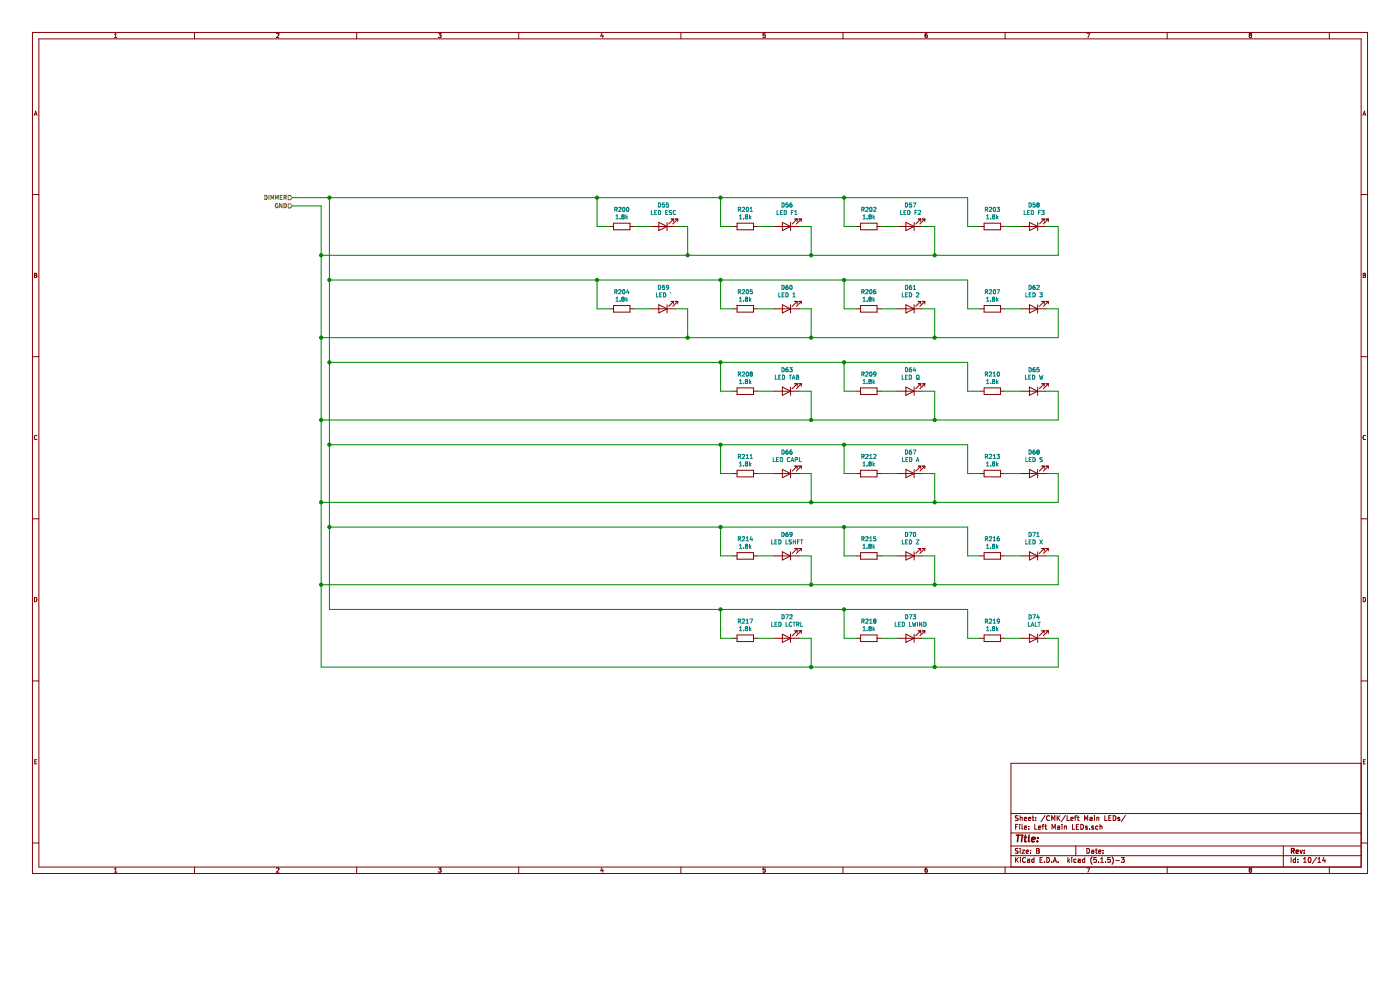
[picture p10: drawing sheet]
EESchema Schematic File Version 4
EELAYER 30 0
EELAYER END
$Descr B 17000 11000
encoding utf-8
Sheet 10 14
Title ""
Date ""
Rev ""
Comp ""
Comment1 ""
Comment2 ""
Comment3 ""
Comment4 ""
$EndDescr
Text HLabel 3550 2400 0    50   Input ~ 0
DIMMER
Text HLabel 3550 2500 0    50   Input ~ 0
GND
$Comp
L Device:R R?
U 1 1
P 7550 2750
AR Path="/5E8C7194/60C027BD/5EA03178" Ref="R?"  Part="1" 
AR Path="/5E8C755A/5ED32275/5EA03178" Ref="R?"  Part="1" 
AR Path="/5E8C755A/5FA6DC21/5EA03178" Ref="R?"  Part="1" 
AR Path="/5E8C8F52/5E95E7AA/5EA03178" Ref="R?"  Part="1" 
AR Path="/5E8C77AE/5F496AFF/5EA03178" Ref="R?"  Part="1" 
AR Path="/5E8C7194/5ECCEB56/5EA03178" Ref="R200"  Part="1" 
F 0 "R200" V 7343 2750 50  0000 C CNN
F 1 "1.8k" V 7434 2750 50  0000 C CNN
F 2 "Resistor_SMD:R_1206_3216Metric_Pad1.42x1.75mm_HandSolder" V 7480 2750 50  0001 C CNN
F 3 "~" H 7550 2750 50  0001 C CNN
	1    7550 2750
	0    1    1    0   
$EndComp
$Comp
L Device:LED D?
U 1 1
P 8050 2750
AR Path="/5E8C7194/60C027BD/5EA0317E" Ref="D?"  Part="1" 
AR Path="/5E8C755A/5ED32275/5EA0317E" Ref="D?"  Part="1" 
AR Path="/5E8C755A/5FA6DC21/5EA0317E" Ref="D?"  Part="1" 
AR Path="/5E8C8F52/5E95E7AA/5EA0317E" Ref="D?"  Part="1" 
AR Path="/5E8C77AE/5F496AFF/5EA0317E" Ref="D?"  Part="1" 
AR Path="/5E8C7194/5ECCEB56/5EA0317E" Ref="D55"  Part="1" 
F 0 "D55" H 8043 2495 50  0000 C CNN
F 1 "LED ESC" H 8043 2586 50  0000 C CNN
F 2 "LED_SMD:LED_1206_3216Metric_ReverseMount_Hole1.8x2.4mm" H 8050 2750 50  0001 C CNN
F 3 "~" H 8050 2750 50  0001 C CNN
	1    8050 2750
	-1   0    0    1   
$EndComp
Wire Wire Line
	7700 2750 7900 2750
Wire Wire Line
	8200 2750 8350 2750
Wire Wire Line
	7400 2750 7250 2750
Wire Wire Line
	7250 2750 7250 2400
Wire Wire Line
	8350 2750 8350 3100
$Comp
L Device:R R?
U 1 1
P 9050 2750
AR Path="/5E8C7194/60C027BD/60A6F956" Ref="R?"  Part="1" 
AR Path="/5E8C755A/5ED32275/60A6F956" Ref="R?"  Part="1" 
AR Path="/5E8C755A/5FA6DC21/60A6F956" Ref="R?"  Part="1" 
AR Path="/5E8C8F52/5E95E7AA/60A6F956" Ref="R?"  Part="1" 
AR Path="/5E8C77AE/5F496AFF/60A6F956" Ref="R?"  Part="1" 
AR Path="/5E8C7194/5ECCEB56/60A6F956" Ref="R201"  Part="1" 
F 0 "R201" V 8843 2750 50  0000 C CNN
F 1 "1.8k" V 8934 2750 50  0000 C CNN
F 2 "Resistor_SMD:R_1206_3216Metric_Pad1.42x1.75mm_HandSolder" V 8980 2750 50  0001 C CNN
F 3 "~" H 9050 2750 50  0001 C CNN
	1    9050 2750
	0    1    1    0   
$EndComp
$Comp
L Device:LED D?
U 1 1
P 9550 2750
AR Path="/5E8C7194/60C027BD/60A6F957" Ref="D?"  Part="1" 
AR Path="/5E8C755A/5ED32275/60A6F957" Ref="D?"  Part="1" 
AR Path="/5E8C755A/5FA6DC21/60A6F957" Ref="D?"  Part="1" 
AR Path="/5E8C8F52/5E95E7AA/60A6F957" Ref="D?"  Part="1" 
AR Path="/5E8C77AE/5F496AFF/60A6F957" Ref="D?"  Part="1" 
AR Path="/5E8C7194/5ECCEB56/60A6F957" Ref="D56"  Part="1" 
F 0 "D56" H 9543 2495 50  0000 C CNN
F 1 "LED F1" H 9543 2586 50  0000 C CNN
F 2 "LED_SMD:LED_1206_3216Metric_ReverseMount_Hole1.8x2.4mm" H 9550 2750 50  0001 C CNN
F 3 "~" H 9550 2750 50  0001 C CNN
	1    9550 2750
	-1   0    0    1   
$EndComp
Wire Wire Line
	9200 2750 9400 2750
Wire Wire Line
	9700 2750 9850 2750
Wire Wire Line
	8900 2750 8750 2750
Wire Wire Line
	8750 2750 8750 2400
Wire Wire Line
	9850 2750 9850 3100
$Comp
L Device:R R?
U 1 1
P 10550 2750
AR Path="/5E8C7194/60C027BD/60A6F958" Ref="R?"  Part="1" 
AR Path="/5E8C755A/5ED32275/60A6F958" Ref="R?"  Part="1" 
AR Path="/5E8C755A/5FA6DC21/60A6F958" Ref="R?"  Part="1" 
AR Path="/5E8C8F52/5E95E7AA/60A6F958" Ref="R?"  Part="1" 
AR Path="/5E8C77AE/5F496AFF/60A6F958" Ref="R?"  Part="1" 
AR Path="/5E8C7194/5ECCEB56/60A6F958" Ref="R202"  Part="1" 
F 0 "R202" V 10343 2750 50  0000 C CNN
F 1 "1.8k" V 10434 2750 50  0000 C CNN
F 2 "Resistor_SMD:R_1206_3216Metric_Pad1.42x1.75mm_HandSolder" V 10480 2750 50  0001 C CNN
F 3 "~" H 10550 2750 50  0001 C CNN
	1    10550 2750
	0    1    1    0   
$EndComp
$Comp
L Device:LED D?
U 1 1
P 11050 2750
AR Path="/5E8C7194/60C027BD/60A6F959" Ref="D?"  Part="1" 
AR Path="/5E8C755A/5ED32275/60A6F959" Ref="D?"  Part="1" 
AR Path="/5E8C755A/5FA6DC21/60A6F959" Ref="D?"  Part="1" 
AR Path="/5E8C8F52/5E95E7AA/60A6F959" Ref="D?"  Part="1" 
AR Path="/5E8C77AE/5F496AFF/60A6F959" Ref="D?"  Part="1" 
AR Path="/5E8C7194/5ECCEB56/60A6F959" Ref="D57"  Part="1" 
F 0 "D57" H 11043 2495 50  0000 C CNN
F 1 "LED F2" H 11043 2586 50  0000 C CNN
F 2 "LED_SMD:LED_1206_3216Metric_ReverseMount_Hole1.8x2.4mm" H 11050 2750 50  0001 C CNN
F 3 "~" H 11050 2750 50  0001 C CNN
	1    11050 2750
	-1   0    0    1   
$EndComp
Wire Wire Line
	10700 2750 10900 2750
Wire Wire Line
	11200 2750 11350 2750
Wire Wire Line
	10400 2750 10250 2750
Wire Wire Line
	10250 2750 10250 2400
Wire Wire Line
	11350 2750 11350 3100
$Comp
L Device:R R?
U 1 1
P 12050 2750
AR Path="/5E8C7194/60C027BD/60A6F95A" Ref="R?"  Part="1" 
AR Path="/5E8C755A/5ED32275/60A6F95A" Ref="R?"  Part="1" 
AR Path="/5E8C755A/5FA6DC21/60A6F95A" Ref="R?"  Part="1" 
AR Path="/5E8C8F52/5E95E7AA/60A6F95A" Ref="R?"  Part="1" 
AR Path="/5E8C77AE/5F496AFF/60A6F95A" Ref="R?"  Part="1" 
AR Path="/5E8C7194/5ECCEB56/60A6F95A" Ref="R203"  Part="1" 
F 0 "R203" V 11843 2750 50  0000 C CNN
F 1 "1.8k" V 11934 2750 50  0000 C CNN
F 2 "Resistor_SMD:R_1206_3216Metric_Pad1.42x1.75mm_HandSolder" V 11980 2750 50  0001 C CNN
F 3 "~" H 12050 2750 50  0001 C CNN
	1    12050 2750
	0    1    1    0   
$EndComp
$Comp
L Device:LED D?
U 1 1
P 12550 2750
AR Path="/5E8C7194/60C027BD/60A6F95B" Ref="D?"  Part="1" 
AR Path="/5E8C755A/5ED32275/60A6F95B" Ref="D?"  Part="1" 
AR Path="/5E8C755A/5FA6DC21/60A6F95B" Ref="D?"  Part="1" 
AR Path="/5E8C8F52/5E95E7AA/60A6F95B" Ref="D?"  Part="1" 
AR Path="/5E8C77AE/5F496AFF/60A6F95B" Ref="D?"  Part="1" 
AR Path="/5E8C7194/5ECCEB56/60A6F95B" Ref="D58"  Part="1" 
F 0 "D58" H 12543 2495 50  0000 C CNN
F 1 "LED F3" H 12543 2586 50  0000 C CNN
F 2 "LED_SMD:LED_1206_3216Metric_ReverseMount_Hole1.8x2.4mm" H 12550 2750 50  0001 C CNN
F 3 "~" H 12550 2750 50  0001 C CNN
	1    12550 2750
	-1   0    0    1   
$EndComp
Wire Wire Line
	12200 2750 12400 2750
Wire Wire Line
	12700 2750 12850 2750
Wire Wire Line
	11900 2750 11750 2750
Wire Wire Line
	11750 2750 11750 2400
Wire Wire Line
	12850 2750 12850 3100
$Comp
L Device:R R?
U 1 1
P 7550 3750
AR Path="/5E8C7194/60C027BD/5EA1C32B" Ref="R?"  Part="1" 
AR Path="/5E8C755A/5ED32275/5EA1C32B" Ref="R?"  Part="1" 
AR Path="/5E8C755A/5FA6DC21/5EA1C32B" Ref="R?"  Part="1" 
AR Path="/5E8C8F52/5E95E7AA/5EA1C32B" Ref="R?"  Part="1" 
AR Path="/5E8C77AE/5F496AFF/5EA1C32B" Ref="R?"  Part="1" 
AR Path="/5E8C7194/5ECCEB56/5EA1C32B" Ref="R204"  Part="1" 
F 0 "R204" V 7343 3750 50  0000 C CNN
F 1 "1.8k" V 7434 3750 50  0000 C CNN
F 2 "Resistor_SMD:R_1206_3216Metric_Pad1.42x1.75mm_HandSolder" V 7480 3750 50  0001 C CNN
F 3 "~" H 7550 3750 50  0001 C CNN
	1    7550 3750
	0    1    1    0   
$EndComp
$Comp
L Device:LED D?
U 1 1
P 8050 3750
AR Path="/5E8C7194/60C027BD/60A6F95D" Ref="D?"  Part="1" 
AR Path="/5E8C755A/5ED32275/60A6F95D" Ref="D?"  Part="1" 
AR Path="/5E8C755A/5FA6DC21/60A6F95D" Ref="D?"  Part="1" 
AR Path="/5E8C8F52/5E95E7AA/60A6F95D" Ref="D?"  Part="1" 
AR Path="/5E8C77AE/5F496AFF/60A6F95D" Ref="D?"  Part="1" 
AR Path="/5E8C7194/5ECCEB56/60A6F95D" Ref="D59"  Part="1" 
F 0 "D59" H 8043 3495 50  0000 C CNN
F 1 "LED `" H 8043 3586 50  0000 C CNN
F 2 "LED_SMD:LED_1206_3216Metric_ReverseMount_Hole1.8x2.4mm" H 8050 3750 50  0001 C CNN
F 3 "~" H 8050 3750 50  0001 C CNN
	1    8050 3750
	-1   0    0    1   
$EndComp
Wire Wire Line
	7700 3750 7900 3750
Wire Wire Line
	8200 3750 8350 3750
Wire Wire Line
	7400 3750 7250 3750
Wire Wire Line
	7250 3750 7250 3400
Wire Wire Line
	8350 3750 8350 4100
$Comp
L Device:R R?
U 1 1
P 9050 3750
AR Path="/5E8C7194/60C027BD/60A6F95E" Ref="R?"  Part="1" 
AR Path="/5E8C755A/5ED32275/60A6F95E" Ref="R?"  Part="1" 
AR Path="/5E8C755A/5FA6DC21/60A6F95E" Ref="R?"  Part="1" 
AR Path="/5E8C8F52/5E95E7AA/60A6F95E" Ref="R?"  Part="1" 
AR Path="/5E8C77AE/5F496AFF/60A6F95E" Ref="R?"  Part="1" 
AR Path="/5E8C7194/5ECCEB56/60A6F95E" Ref="R205"  Part="1" 
F 0 "R205" V 8843 3750 50  0000 C CNN
F 1 "1.8k" V 8934 3750 50  0000 C CNN
F 2 "Resistor_SMD:R_1206_3216Metric_Pad1.42x1.75mm_HandSolder" V 8980 3750 50  0001 C CNN
F 3 "~" H 9050 3750 50  0001 C CNN
	1    9050 3750
	0    1    1    0   
$EndComp
$Comp
L Device:LED D?
U 1 1
P 9550 3750
AR Path="/5E8C7194/60C027BD/60A6F95F" Ref="D?"  Part="1" 
AR Path="/5E8C755A/5ED32275/60A6F95F" Ref="D?"  Part="1" 
AR Path="/5E8C755A/5FA6DC21/60A6F95F" Ref="D?"  Part="1" 
AR Path="/5E8C8F52/5E95E7AA/60A6F95F" Ref="D?"  Part="1" 
AR Path="/5E8C77AE/5F496AFF/60A6F95F" Ref="D?"  Part="1" 
AR Path="/5E8C7194/5ECCEB56/60A6F95F" Ref="D60"  Part="1" 
F 0 "D60" H 9543 3495 50  0000 C CNN
F 1 "LED 1" H 9543 3586 50  0000 C CNN
F 2 "LED_SMD:LED_1206_3216Metric_ReverseMount_Hole1.8x2.4mm" H 9550 3750 50  0001 C CNN
F 3 "~" H 9550 3750 50  0001 C CNN
	1    9550 3750
	-1   0    0    1   
$EndComp
Wire Wire Line
	9200 3750 9400 3750
Wire Wire Line
	9700 3750 9850 3750
Wire Wire Line
	8900 3750 8750 3750
Wire Wire Line
	8750 3750 8750 3400
Wire Wire Line
	9850 3750 9850 4100
$Comp
L Device:R R?
U 1 1
P 10550 3750
AR Path="/5E8C7194/60C027BD/60A6F960" Ref="R?"  Part="1" 
AR Path="/5E8C755A/5ED32275/60A6F960" Ref="R?"  Part="1" 
AR Path="/5E8C755A/5FA6DC21/60A6F960" Ref="R?"  Part="1" 
AR Path="/5E8C8F52/5E95E7AA/60A6F960" Ref="R?"  Part="1" 
AR Path="/5E8C77AE/5F496AFF/60A6F960" Ref="R?"  Part="1" 
AR Path="/5E8C7194/5ECCEB56/60A6F960" Ref="R206"  Part="1" 
F 0 "R206" V 10343 3750 50  0000 C CNN
F 1 "1.8k" V 10434 3750 50  0000 C CNN
F 2 "Resistor_SMD:R_1206_3216Metric_Pad1.42x1.75mm_HandSolder" V 10480 3750 50  0001 C CNN
F 3 "~" H 10550 3750 50  0001 C CNN
	1    10550 3750
	0    1    1    0   
$EndComp
$Comp
L Device:LED D?
U 1 1
P 11050 3750
AR Path="/5E8C7194/60C027BD/5EA1C353" Ref="D?"  Part="1" 
AR Path="/5E8C755A/5ED32275/5EA1C353" Ref="D?"  Part="1" 
AR Path="/5E8C755A/5FA6DC21/5EA1C353" Ref="D?"  Part="1" 
AR Path="/5E8C8F52/5E95E7AA/5EA1C353" Ref="D?"  Part="1" 
AR Path="/5E8C77AE/5F496AFF/5EA1C353" Ref="D?"  Part="1" 
AR Path="/5E8C7194/5ECCEB56/5EA1C353" Ref="D61"  Part="1" 
F 0 "D61" H 11043 3495 50  0000 C CNN
F 1 "LED 2" H 11043 3586 50  0000 C CNN
F 2 "LED_SMD:LED_1206_3216Metric_ReverseMount_Hole1.8x2.4mm" H 11050 3750 50  0001 C CNN
F 3 "~" H 11050 3750 50  0001 C CNN
	1    11050 3750
	-1   0    0    1   
$EndComp
Wire Wire Line
	10700 3750 10900 3750
Wire Wire Line
	11200 3750 11350 3750
Wire Wire Line
	10400 3750 10250 3750
Wire Wire Line
	10250 3750 10250 3400
Wire Wire Line
	11350 3750 11350 4100
$Comp
L Device:R R?
U 1 1
P 12050 3750
AR Path="/5E8C7194/60C027BD/60A6F962" Ref="R?"  Part="1" 
AR Path="/5E8C755A/5ED32275/60A6F962" Ref="R?"  Part="1" 
AR Path="/5E8C755A/5FA6DC21/60A6F962" Ref="R?"  Part="1" 
AR Path="/5E8C8F52/5E95E7AA/60A6F962" Ref="R?"  Part="1" 
AR Path="/5E8C77AE/5F496AFF/60A6F962" Ref="R?"  Part="1" 
AR Path="/5E8C7194/5ECCEB56/60A6F962" Ref="R207"  Part="1" 
F 0 "R207" V 11843 3750 50  0000 C CNN
F 1 "1.8k" V 11934 3750 50  0000 C CNN
F 2 "Resistor_SMD:R_1206_3216Metric_Pad1.42x1.75mm_HandSolder" V 11980 3750 50  0001 C CNN
F 3 "~" H 12050 3750 50  0001 C CNN
	1    12050 3750
	0    1    1    0   
$EndComp
$Comp
L Device:LED D?
U 1 1
P 12550 3750
AR Path="/5E8C7194/60C027BD/5EA1C364" Ref="D?"  Part="1" 
AR Path="/5E8C755A/5ED32275/5EA1C364" Ref="D?"  Part="1" 
AR Path="/5E8C755A/5FA6DC21/5EA1C364" Ref="D?"  Part="1" 
AR Path="/5E8C8F52/5E95E7AA/5EA1C364" Ref="D?"  Part="1" 
AR Path="/5E8C77AE/5F496AFF/5EA1C364" Ref="D?"  Part="1" 
AR Path="/5E8C7194/5ECCEB56/5EA1C364" Ref="D62"  Part="1" 
F 0 "D62" H 12543 3495 50  0000 C CNN
F 1 "LED 3" H 12543 3586 50  0000 C CNN
F 2 "LED_SMD:LED_1206_3216Metric_ReverseMount_Hole1.8x2.4mm" H 12550 3750 50  0001 C CNN
F 3 "~" H 12550 3750 50  0001 C CNN
	1    12550 3750
	-1   0    0    1   
$EndComp
Wire Wire Line
	12200 3750 12400 3750
Wire Wire Line
	12700 3750 12850 3750
Wire Wire Line
	11900 3750 11750 3750
Wire Wire Line
	11750 3750 11750 3400
Wire Wire Line
	12850 3750 12850 4100
$Comp
L Device:R R?
U 1 1
P 9050 4750
AR Path="/5E8C7194/60C027BD/60A6F964" Ref="R?"  Part="1" 
AR Path="/5E8C755A/5ED32275/60A6F964" Ref="R?"  Part="1" 
AR Path="/5E8C755A/5FA6DC21/60A6F964" Ref="R?"  Part="1" 
AR Path="/5E8C8F52/5E95E7AA/60A6F964" Ref="R?"  Part="1" 
AR Path="/5E8C77AE/5F496AFF/60A6F964" Ref="R?"  Part="1" 
AR Path="/5E8C7194/5ECCEB56/60A6F964" Ref="R208"  Part="1" 
F 0 "R208" V 8843 4750 50  0000 C CNN
F 1 "1.8k" V 8934 4750 50  0000 C CNN
F 2 "Resistor_SMD:R_1206_3216Metric_Pad1.42x1.75mm_HandSolder" V 8980 4750 50  0001 C CNN
F 3 "~" H 9050 4750 50  0001 C CNN
	1    9050 4750
	0    1    1    0   
$EndComp
$Comp
L Device:LED D?
U 1 1
P 9550 4750
AR Path="/5E8C7194/60C027BD/5EA542F1" Ref="D?"  Part="1" 
AR Path="/5E8C755A/5ED32275/5EA542F1" Ref="D?"  Part="1" 
AR Path="/5E8C755A/5FA6DC21/5EA542F1" Ref="D?"  Part="1" 
AR Path="/5E8C8F52/5E95E7AA/5EA542F1" Ref="D?"  Part="1" 
AR Path="/5E8C77AE/5F496AFF/5EA542F1" Ref="D?"  Part="1" 
AR Path="/5E8C7194/5ECCEB56/5EA542F1" Ref="D63"  Part="1" 
F 0 "D63" H 9543 4495 50  0000 C CNN
F 1 "LED TAB" H 9543 4586 50  0000 C CNN
F 2 "LED_SMD:LED_1206_3216Metric_ReverseMount_Hole1.8x2.4mm" H 9550 4750 50  0001 C CNN
F 3 "~" H 9550 4750 50  0001 C CNN
	1    9550 4750
	-1   0    0    1   
$EndComp
Wire Wire Line
	9200 4750 9400 4750
Wire Wire Line
	9700 4750 9850 4750
Wire Wire Line
	8900 4750 8750 4750
Wire Wire Line
	8750 4750 8750 4400
Wire Wire Line
	9850 4750 9850 5100
$Comp
L Device:R R?
U 1 1
P 10550 4750
AR Path="/5E8C7194/60C027BD/60A6F966" Ref="R?"  Part="1" 
AR Path="/5E8C755A/5ED32275/60A6F966" Ref="R?"  Part="1" 
AR Path="/5E8C755A/5FA6DC21/60A6F966" Ref="R?"  Part="1" 
AR Path="/5E8C8F52/5E95E7AA/60A6F966" Ref="R?"  Part="1" 
AR Path="/5E8C77AE/5F496AFF/60A6F966" Ref="R?"  Part="1" 
AR Path="/5E8C7194/5ECCEB56/60A6F966" Ref="R209"  Part="1" 
F 0 "R209" V 10343 4750 50  0000 C CNN
F 1 "1.8k" V 10434 4750 50  0000 C CNN
F 2 "Resistor_SMD:R_1206_3216Metric_Pad1.42x1.75mm_HandSolder" V 10480 4750 50  0001 C CNN
F 3 "~" H 10550 4750 50  0001 C CNN
	1    10550 4750
	0    1    1    0   
$EndComp
$Comp
L Device:LED D?
U 1 1
P 11050 4750
AR Path="/5E8C7194/60C027BD/60A6F967" Ref="D?"  Part="1" 
AR Path="/5E8C755A/5ED32275/60A6F967" Ref="D?"  Part="1" 
AR Path="/5E8C755A/5FA6DC21/60A6F967" Ref="D?"  Part="1" 
AR Path="/5E8C8F52/5E95E7AA/60A6F967" Ref="D?"  Part="1" 
AR Path="/5E8C77AE/5F496AFF/60A6F967" Ref="D?"  Part="1" 
AR Path="/5E8C7194/5ECCEB56/60A6F967" Ref="D64"  Part="1" 
F 0 "D64" H 11043 4495 50  0000 C CNN
F 1 "LED Q" H 11043 4586 50  0000 C CNN
F 2 "LED_SMD:LED_1206_3216Metric_ReverseMount_Hole1.8x2.4mm" H 11050 4750 50  0001 C CNN
F 3 "~" H 11050 4750 50  0001 C CNN
	1    11050 4750
	-1   0    0    1   
$EndComp
Wire Wire Line
	10700 4750 10900 4750
Wire Wire Line
	11200 4750 11350 4750
Wire Wire Line
	10400 4750 10250 4750
Wire Wire Line
	10250 4750 10250 4400
Wire Wire Line
	11350 4750 11350 5100
$Comp
L Device:R R?
U 1 1
P 12050 4750
AR Path="/5E8C7194/60C027BD/60A6F968" Ref="R?"  Part="1" 
AR Path="/5E8C755A/5ED32275/60A6F968" Ref="R?"  Part="1" 
AR Path="/5E8C755A/5FA6DC21/60A6F968" Ref="R?"  Part="1" 
AR Path="/5E8C8F52/5E95E7AA/60A6F968" Ref="R?"  Part="1" 
AR Path="/5E8C77AE/5F496AFF/60A6F968" Ref="R?"  Part="1" 
AR Path="/5E8C7194/5ECCEB56/60A6F968" Ref="R210"  Part="1" 
F 0 "R210" V 11843 4750 50  0000 C CNN
F 1 "1.8k" V 11934 4750 50  0000 C CNN
F 2 "Resistor_SMD:R_1206_3216Metric_Pad1.42x1.75mm_HandSolder" V 11980 4750 50  0001 C CNN
F 3 "~" H 12050 4750 50  0001 C CNN
	1    12050 4750
	0    1    1    0   
$EndComp
$Comp
L Device:LED D?
U 1 1
P 12550 4750
AR Path="/5E8C7194/60C027BD/60A6F969" Ref="D?"  Part="1" 
AR Path="/5E8C755A/5ED32275/60A6F969" Ref="D?"  Part="1" 
AR Path="/5E8C755A/5FA6DC21/60A6F969" Ref="D?"  Part="1" 
AR Path="/5E8C8F52/5E95E7AA/60A6F969" Ref="D?"  Part="1" 
AR Path="/5E8C77AE/5F496AFF/60A6F969" Ref="D?"  Part="1" 
AR Path="/5E8C7194/5ECCEB56/60A6F969" Ref="D65"  Part="1" 
F 0 "D65" H 12543 4495 50  0000 C CNN
F 1 "LED W" H 12543 4586 50  0000 C CNN
F 2 "LED_SMD:LED_1206_3216Metric_ReverseMount_Hole1.8x2.4mm" H 12550 4750 50  0001 C CNN
F 3 "~" H 12550 4750 50  0001 C CNN
	1    12550 4750
	-1   0    0    1   
$EndComp
Wire Wire Line
	12200 4750 12400 4750
Wire Wire Line
	12700 4750 12850 4750
Wire Wire Line
	11900 4750 11750 4750
Wire Wire Line
	11750 4750 11750 4400
Wire Wire Line
	12850 4750 12850 5100
$Comp
L Device:R R?
U 1 1
P 9050 5750
AR Path="/5E8C7194/60C027BD/5EA58CE7" Ref="R?"  Part="1" 
AR Path="/5E8C755A/5ED32275/5EA58CE7" Ref="R?"  Part="1" 
AR Path="/5E8C755A/5FA6DC21/5EA58CE7" Ref="R?"  Part="1" 
AR Path="/5E8C8F52/5E95E7AA/5EA58CE7" Ref="R?"  Part="1" 
AR Path="/5E8C77AE/5F496AFF/5EA58CE7" Ref="R?"  Part="1" 
AR Path="/5E8C7194/5ECCEB56/5EA58CE7" Ref="R211"  Part="1" 
F 0 "R211" V 8843 5750 50  0000 C CNN
F 1 "1.8k" V 8934 5750 50  0000 C CNN
F 2 "Resistor_SMD:R_1206_3216Metric_Pad1.42x1.75mm_HandSolder" V 8980 5750 50  0001 C CNN
F 3 "~" H 9050 5750 50  0001 C CNN
	1    9050 5750
	0    1    1    0   
$EndComp
$Comp
L Device:LED D?
U 1 1
P 9550 5750
AR Path="/5E8C7194/60C027BD/60A6F96B" Ref="D?"  Part="1" 
AR Path="/5E8C755A/5ED32275/60A6F96B" Ref="D?"  Part="1" 
AR Path="/5E8C755A/5FA6DC21/60A6F96B" Ref="D?"  Part="1" 
AR Path="/5E8C8F52/5E95E7AA/60A6F96B" Ref="D?"  Part="1" 
AR Path="/5E8C77AE/5F496AFF/60A6F96B" Ref="D?"  Part="1" 
AR Path="/5E8C7194/5ECCEB56/60A6F96B" Ref="D66"  Part="1" 
F 0 "D66" H 9543 5495 50  0000 C CNN
F 1 "LED CAPL" H 9543 5586 50  0000 C CNN
F 2 "LED_SMD:LED_1206_3216Metric_ReverseMount_Hole1.8x2.4mm" H 9550 5750 50  0001 C CNN
F 3 "~" H 9550 5750 50  0001 C CNN
	1    9550 5750
	-1   0    0    1   
$EndComp
Wire Wire Line
	9200 5750 9400 5750
Wire Wire Line
	9700 5750 9850 5750
Wire Wire Line
	8900 5750 8750 5750
Wire Wire Line
	8750 5750 8750 5400
Wire Wire Line
	9850 5750 9850 6100
$Comp
L Device:R R?
U 1 1
P 10550 5750
AR Path="/5E8C7194/60C027BD/60A6F96C" Ref="R?"  Part="1" 
AR Path="/5E8C755A/5ED32275/60A6F96C" Ref="R?"  Part="1" 
AR Path="/5E8C755A/5FA6DC21/60A6F96C" Ref="R?"  Part="1" 
AR Path="/5E8C8F52/5E95E7AA/60A6F96C" Ref="R?"  Part="1" 
AR Path="/5E8C77AE/5F496AFF/60A6F96C" Ref="R?"  Part="1" 
AR Path="/5E8C7194/5ECCEB56/60A6F96C" Ref="R212"  Part="1" 
F 0 "R212" V 10343 5750 50  0000 C CNN
F 1 "1.8k" V 10434 5750 50  0000 C CNN
F 2 "Resistor_SMD:R_1206_3216Metric_Pad1.42x1.75mm_HandSolder" V 10480 5750 50  0001 C CNN
F 3 "~" H 10550 5750 50  0001 C CNN
	1    10550 5750
	0    1    1    0   
$EndComp
$Comp
L Device:LED D?
U 1 1
P 11050 5750
AR Path="/5E8C7194/60C027BD/5EA58CFE" Ref="D?"  Part="1" 
AR Path="/5E8C755A/5ED32275/5EA58CFE" Ref="D?"  Part="1" 
AR Path="/5E8C755A/5FA6DC21/5EA58CFE" Ref="D?"  Part="1" 
AR Path="/5E8C8F52/5E95E7AA/5EA58CFE" Ref="D?"  Part="1" 
AR Path="/5E8C77AE/5F496AFF/5EA58CFE" Ref="D?"  Part="1" 
AR Path="/5E8C7194/5ECCEB56/5EA58CFE" Ref="D67"  Part="1" 
F 0 "D67" H 11043 5495 50  0000 C CNN
F 1 "LED A" H 11043 5586 50  0000 C CNN
F 2 "LED_SMD:LED_1206_3216Metric_ReverseMount_Hole1.8x2.4mm" H 11050 5750 50  0001 C CNN
F 3 "~" H 11050 5750 50  0001 C CNN
	1    11050 5750
	-1   0    0    1   
$EndComp
Wire Wire Line
	10700 5750 10900 5750
Wire Wire Line
	11200 5750 11350 5750
Wire Wire Line
	10400 5750 10250 5750
Wire Wire Line
	10250 5750 10250 5400
Wire Wire Line
	11350 5750 11350 6100
$Comp
L Device:R R?
U 1 1
P 12050 5750
AR Path="/5E8C7194/60C027BD/60A6F96E" Ref="R?"  Part="1" 
AR Path="/5E8C755A/5ED32275/60A6F96E" Ref="R?"  Part="1" 
AR Path="/5E8C755A/5FA6DC21/60A6F96E" Ref="R?"  Part="1" 
AR Path="/5E8C8F52/5E95E7AA/60A6F96E" Ref="R?"  Part="1" 
AR Path="/5E8C77AE/5F496AFF/60A6F96E" Ref="R?"  Part="1" 
AR Path="/5E8C7194/5ECCEB56/60A6F96E" Ref="R213"  Part="1" 
F 0 "R213" V 11843 5750 50  0000 C CNN
F 1 "1.8k" V 11934 5750 50  0000 C CNN
F 2 "Resistor_SMD:R_1206_3216Metric_Pad1.42x1.75mm_HandSolder" V 11980 5750 50  0001 C CNN
F 3 "~" H 12050 5750 50  0001 C CNN
	1    12050 5750
	0    1    1    0   
$EndComp
$Comp
L Device:LED D?
U 1 1
P 12550 5750
AR Path="/5E8C7194/60C027BD/60A6F96F" Ref="D?"  Part="1" 
AR Path="/5E8C755A/5ED32275/60A6F96F" Ref="D?"  Part="1" 
AR Path="/5E8C755A/5FA6DC21/60A6F96F" Ref="D?"  Part="1" 
AR Path="/5E8C8F52/5E95E7AA/60A6F96F" Ref="D?"  Part="1" 
AR Path="/5E8C77AE/5F496AFF/60A6F96F" Ref="D?"  Part="1" 
AR Path="/5E8C7194/5ECCEB56/60A6F96F" Ref="D68"  Part="1" 
F 0 "D68" H 12543 5495 50  0000 C CNN
F 1 "LED S" H 12543 5586 50  0000 C CNN
F 2 "LED_SMD:LED_1206_3216Metric_ReverseMount_Hole1.8x2.4mm" H 12550 5750 50  0001 C CNN
F 3 "~" H 12550 5750 50  0001 C CNN
	1    12550 5750
	-1   0    0    1   
$EndComp
Wire Wire Line
	12200 5750 12400 5750
Wire Wire Line
	12700 5750 12850 5750
Wire Wire Line
	11900 5750 11750 5750
Wire Wire Line
	11750 5750 11750 5400
Wire Wire Line
	12850 5750 12850 6100
$Comp
L Device:R R?
U 1 1
P 9050 6750
AR Path="/5E8C7194/60C027BD/60A6F970" Ref="R?"  Part="1" 
AR Path="/5E8C755A/5ED32275/60A6F970" Ref="R?"  Part="1" 
AR Path="/5E8C755A/5FA6DC21/60A6F970" Ref="R?"  Part="1" 
AR Path="/5E8C8F52/5E95E7AA/60A6F970" Ref="R?"  Part="1" 
AR Path="/5E8C77AE/5F496AFF/60A6F970" Ref="R?"  Part="1" 
AR Path="/5E8C7194/5ECCEB56/60A6F970" Ref="R214"  Part="1" 
F 0 "R214" V 8843 6750 50  0000 C CNN
F 1 "1.8k" V 8934 6750 50  0000 C CNN
F 2 "Resistor_SMD:R_1206_3216Metric_Pad1.42x1.75mm_HandSolder" V 8980 6750 50  0001 C CNN
F 3 "~" H 9050 6750 50  0001 C CNN
	1    9050 6750
	0    1    1    0   
$EndComp
$Comp
L Device:LED D?
U 1 1
P 9550 6750
AR Path="/5E8C7194/60C027BD/60A6F971" Ref="D?"  Part="1" 
AR Path="/5E8C755A/5ED32275/60A6F971" Ref="D?"  Part="1" 
AR Path="/5E8C755A/5FA6DC21/60A6F971" Ref="D?"  Part="1" 
AR Path="/5E8C8F52/5E95E7AA/60A6F971" Ref="D?"  Part="1" 
AR Path="/5E8C77AE/5F496AFF/60A6F971" Ref="D?"  Part="1" 
AR Path="/5E8C7194/5ECCEB56/60A6F971" Ref="D69"  Part="1" 
F 0 "D69" H 9543 6495 50  0000 C CNN
F 1 "LED LSHFT" H 9543 6586 50  0000 C CNN
F 2 "LED_SMD:LED_1206_3216Metric_ReverseMount_Hole1.8x2.4mm" H 9550 6750 50  0001 C CNN
F 3 "~" H 9550 6750 50  0001 C CNN
	1    9550 6750
	-1   0    0    1   
$EndComp
Wire Wire Line
	9200 6750 9400 6750
Wire Wire Line
	9700 6750 9850 6750
Wire Wire Line
	8900 6750 8750 6750
Wire Wire Line
	8750 6750 8750 6400
Wire Wire Line
	9850 6750 9850 7100
$Comp
L Device:R R?
U 1 1
P 10550 6750
AR Path="/5E8C7194/60C027BD/60A6F972" Ref="R?"  Part="1" 
AR Path="/5E8C755A/5ED32275/60A6F972" Ref="R?"  Part="1" 
AR Path="/5E8C755A/5FA6DC21/60A6F972" Ref="R?"  Part="1" 
AR Path="/5E8C8F52/5E95E7AA/60A6F972" Ref="R?"  Part="1" 
AR Path="/5E8C77AE/5F496AFF/60A6F972" Ref="R?"  Part="1" 
AR Path="/5E8C7194/5ECCEB56/60A6F972" Ref="R215"  Part="1" 
F 0 "R215" V 10343 6750 50  0000 C CNN
F 1 "1.8k" V 10434 6750 50  0000 C CNN
F 2 "Resistor_SMD:R_1206_3216Metric_Pad1.42x1.75mm_HandSolder" V 10480 6750 50  0001 C CNN
F 3 "~" H 10550 6750 50  0001 C CNN
	1    10550 6750
	0    1    1    0   
$EndComp
$Comp
L Device:LED D?
U 1 1
P 11050 6750
AR Path="/5E8C7194/60C027BD/60A6F973" Ref="D?"  Part="1" 
AR Path="/5E8C755A/5ED32275/60A6F973" Ref="D?"  Part="1" 
AR Path="/5E8C755A/5FA6DC21/60A6F973" Ref="D?"  Part="1" 
AR Path="/5E8C8F52/5E95E7AA/60A6F973" Ref="D?"  Part="1" 
AR Path="/5E8C77AE/5F496AFF/60A6F973" Ref="D?"  Part="1" 
AR Path="/5E8C7194/5ECCEB56/60A6F973" Ref="D70"  Part="1" 
F 0 "D70" H 11043 6495 50  0000 C CNN
F 1 "LED Z" H 11043 6586 50  0000 C CNN
F 2 "LED_SMD:LED_1206_3216Metric_ReverseMount_Hole1.8x2.4mm" H 11050 6750 50  0001 C CNN
F 3 "~" H 11050 6750 50  0001 C CNN
	1    11050 6750
	-1   0    0    1   
$EndComp
Wire Wire Line
	10700 6750 10900 6750
Wire Wire Line
	11200 6750 11350 6750
Wire Wire Line
	10400 6750 10250 6750
Wire Wire Line
	10250 6750 10250 6400
Wire Wire Line
	11350 6750 11350 7100
$Comp
L Device:R R?
U 1 1
P 12050 6750
AR Path="/5E8C7194/60C027BD/60A6F974" Ref="R?"  Part="1" 
AR Path="/5E8C755A/5ED32275/60A6F974" Ref="R?"  Part="1" 
AR Path="/5E8C755A/5FA6DC21/60A6F974" Ref="R?"  Part="1" 
AR Path="/5E8C8F52/5E95E7AA/60A6F974" Ref="R?"  Part="1" 
AR Path="/5E8C77AE/5F496AFF/60A6F974" Ref="R?"  Part="1" 
AR Path="/5E8C7194/5ECCEB56/60A6F974" Ref="R216"  Part="1" 
F 0 "R216" V 11843 6750 50  0000 C CNN
F 1 "1.8k" V 11934 6750 50  0000 C CNN
F 2 "Resistor_SMD:R_1206_3216Metric_Pad1.42x1.75mm_HandSolder" V 11980 6750 50  0001 C CNN
F 3 "~" H 12050 6750 50  0001 C CNN
	1    12050 6750
	0    1    1    0   
$EndComp
$Comp
L Device:LED D?
U 1 1
P 12550 6750
AR Path="/5E8C7194/60C027BD/5EA5F3B3" Ref="D?"  Part="1" 
AR Path="/5E8C755A/5ED32275/5EA5F3B3" Ref="D?"  Part="1" 
AR Path="/5E8C755A/5FA6DC21/5EA5F3B3" Ref="D?"  Part="1" 
AR Path="/5E8C8F52/5E95E7AA/5EA5F3B3" Ref="D?"  Part="1" 
AR Path="/5E8C77AE/5F496AFF/5EA5F3B3" Ref="D?"  Part="1" 
AR Path="/5E8C7194/5ECCEB56/5EA5F3B3" Ref="D71"  Part="1" 
F 0 "D71" H 12543 6495 50  0000 C CNN
F 1 "LED X" H 12543 6586 50  0000 C CNN
F 2 "LED_SMD:LED_1206_3216Metric_ReverseMount_Hole1.8x2.4mm" H 12550 6750 50  0001 C CNN
F 3 "~" H 12550 6750 50  0001 C CNN
	1    12550 6750
	-1   0    0    1   
$EndComp
Wire Wire Line
	12200 6750 12400 6750
Wire Wire Line
	12700 6750 12850 6750
Wire Wire Line
	11900 6750 11750 6750
Wire Wire Line
	11750 6750 11750 6400
Wire Wire Line
	12850 6750 12850 7100
Wire Wire Line
	3550 2500 3900 2500
Wire Wire Line
	12850 3100 11350 3100
Connection ~ 9850 3100
Wire Wire Line
	9850 3100 8350 3100
Connection ~ 11350 3100
Wire Wire Line
	11350 3100 9850 3100
Wire Wire Line
	12850 4100 11350 4100
Connection ~ 9850 4100
Wire Wire Line
	9850 4100 8350 4100
Connection ~ 11350 4100
Wire Wire Line
	11350 4100 9850 4100
Wire Wire Line
	12850 5100 11350 5100
Connection ~ 11350 5100
Wire Wire Line
	11350 5100 9850 5100
Wire Wire Line
	12850 6100 11350 6100
Connection ~ 11350 6100
Wire Wire Line
	11350 6100 9850 6100
Wire Wire Line
	12850 7100 11350 7100
Connection ~ 9850 7100
Connection ~ 11350 7100
Wire Wire Line
	11350 7100 9850 7100
Wire Wire Line
	11750 2400 10250 2400
Connection ~ 8750 2400
Wire Wire Line
	8750 2400 7250 2400
Connection ~ 10250 2400
Wire Wire Line
	10250 2400 8750 2400
Wire Wire Line
	4000 2400 3550 2400
Wire Wire Line
	11750 6400 10250 6400
Connection ~ 10250 6400
Wire Wire Line
	10250 6400 8750 6400
Wire Wire Line
	11750 5400 10250 5400
Connection ~ 10250 5400
Wire Wire Line
	10250 5400 8750 5400
Wire Wire Line
	11750 4400 10250 4400
Connection ~ 10250 4400
Wire Wire Line
	10250 4400 8750 4400
Wire Wire Line
	11750 3400 10250 3400
Connection ~ 8750 3400
Wire Wire Line
	8750 3400 7250 3400
Connection ~ 10250 3400
Wire Wire Line
	10250 3400 8750 3400
Wire Wire Line
	4000 2400 4000 3400
Wire Wire Line
	3900 2500 3900 3100
$Comp
L Device:R R?
U 1 1
P 9050 7750
AR Path="/5E8C7194/60C027BD/5FC35296" Ref="R?"  Part="1" 
AR Path="/5E8C755A/5ED32275/5FC35296" Ref="R?"  Part="1" 
AR Path="/5E8C755A/5FA6DC21/5FC35296" Ref="R?"  Part="1" 
AR Path="/5E8C8F52/5E95E7AA/5FC35296" Ref="R?"  Part="1" 
AR Path="/5E8C77AE/5F496AFF/5FC35296" Ref="R?"  Part="1" 
AR Path="/5E8C7194/5ECCEB56/5FC35296" Ref="R217"  Part="1" 
F 0 "R217" V 8843 7750 50  0000 C CNN
F 1 "1.8k" V 8934 7750 50  0000 C CNN
F 2 "Resistor_SMD:R_1206_3216Metric_Pad1.42x1.75mm_HandSolder" V 8980 7750 50  0001 C CNN
F 3 "~" H 9050 7750 50  0001 C CNN
	1    9050 7750
	0    1    1    0   
$EndComp
$Comp
L Device:LED D?
U 1 1
P 9550 7750
AR Path="/5E8C7194/60C027BD/5FC3529C" Ref="D?"  Part="1" 
AR Path="/5E8C755A/5ED32275/5FC3529C" Ref="D?"  Part="1" 
AR Path="/5E8C755A/5FA6DC21/5FC3529C" Ref="D?"  Part="1" 
AR Path="/5E8C8F52/5E95E7AA/5FC3529C" Ref="D?"  Part="1" 
AR Path="/5E8C77AE/5F496AFF/5FC3529C" Ref="D?"  Part="1" 
AR Path="/5E8C7194/5ECCEB56/5FC3529C" Ref="D72"  Part="1" 
F 0 "D72" H 9543 7495 50  0000 C CNN
F 1 "LED LCTRL" H 9543 7586 50  0000 C CNN
F 2 "LED_SMD:LED_1206_3216Metric_ReverseMount_Hole1.8x2.4mm" H 9550 7750 50  0001 C CNN
F 3 "~" H 9550 7750 50  0001 C CNN
	1    9550 7750
	-1   0    0    1   
$EndComp
Wire Wire Line
	9200 7750 9400 7750
Wire Wire Line
	9700 7750 9850 7750
Wire Wire Line
	8900 7750 8750 7750
Wire Wire Line
	8750 7750 8750 7400
Wire Wire Line
	9850 7750 9850 8100
$Comp
L Device:R R?
U 1 1
P 10550 7750
AR Path="/5E8C7194/60C027BD/5FC352A7" Ref="R?"  Part="1" 
AR Path="/5E8C755A/5ED32275/5FC352A7" Ref="R?"  Part="1" 
AR Path="/5E8C755A/5FA6DC21/5FC352A7" Ref="R?"  Part="1" 
AR Path="/5E8C8F52/5E95E7AA/5FC352A7" Ref="R?"  Part="1" 
AR Path="/5E8C77AE/5F496AFF/5FC352A7" Ref="R?"  Part="1" 
AR Path="/5E8C7194/5ECCEB56/5FC352A7" Ref="R218"  Part="1" 
F 0 "R218" V 10343 7750 50  0000 C CNN
F 1 "1.8k" V 10434 7750 50  0000 C CNN
F 2 "Resistor_SMD:R_1206_3216Metric_Pad1.42x1.75mm_HandSolder" V 10480 7750 50  0001 C CNN
F 3 "~" H 10550 7750 50  0001 C CNN
	1    10550 7750
	0    1    1    0   
$EndComp
$Comp
L Device:LED D?
U 1 1
P 11050 7750
AR Path="/5E8C7194/60C027BD/5FC352AD" Ref="D?"  Part="1" 
AR Path="/5E8C755A/5ED32275/5FC352AD" Ref="D?"  Part="1" 
AR Path="/5E8C755A/5FA6DC21/5FC352AD" Ref="D?"  Part="1" 
AR Path="/5E8C8F52/5E95E7AA/5FC352AD" Ref="D?"  Part="1" 
AR Path="/5E8C77AE/5F496AFF/5FC352AD" Ref="D?"  Part="1" 
AR Path="/5E8C7194/5ECCEB56/5FC352AD" Ref="D73"  Part="1" 
F 0 "D73" H 11043 7495 50  0000 C CNN
F 1 "LED LWIND" H 11043 7586 50  0000 C CNN
F 2 "LED_SMD:LED_1206_3216Metric_ReverseMount_Hole1.8x2.4mm" H 11050 7750 50  0001 C CNN
F 3 "~" H 11050 7750 50  0001 C CNN
	1    11050 7750
	-1   0    0    1   
$EndComp
Wire Wire Line
	10700 7750 10900 7750
Wire Wire Line
	11200 7750 11350 7750
Wire Wire Line
	10400 7750 10250 7750
Wire Wire Line
	10250 7750 10250 7400
Wire Wire Line
	11350 7750 11350 8100
$Comp
L Device:R R?
U 1 1
P 12050 7750
AR Path="/5E8C7194/60C027BD/5FC352B8" Ref="R?"  Part="1" 
AR Path="/5E8C755A/5ED32275/5FC352B8" Ref="R?"  Part="1" 
AR Path="/5E8C755A/5FA6DC21/5FC352B8" Ref="R?"  Part="1" 
AR Path="/5E8C8F52/5E95E7AA/5FC352B8" Ref="R?"  Part="1" 
AR Path="/5E8C77AE/5F496AFF/5FC352B8" Ref="R?"  Part="1" 
AR Path="/5E8C7194/5ECCEB56/5FC352B8" Ref="R219"  Part="1" 
F 0 "R219" V 11843 7750 50  0000 C CNN
F 1 "1.8k" V 11934 7750 50  0000 C CNN
F 2 "Resistor_SMD:R_1206_3216Metric_Pad1.42x1.75mm_HandSolder" V 11980 7750 50  0001 C CNN
F 3 "~" H 12050 7750 50  0001 C CNN
	1    12050 7750
	0    1    1    0   
$EndComp
$Comp
L Device:LED D?
U 1 1
P 12550 7750
AR Path="/5E8C7194/60C027BD/5FC352BE" Ref="D?"  Part="1" 
AR Path="/5E8C755A/5ED32275/5FC352BE" Ref="D?"  Part="1" 
AR Path="/5E8C755A/5FA6DC21/5FC352BE" Ref="D?"  Part="1" 
AR Path="/5E8C8F52/5E95E7AA/5FC352BE" Ref="D?"  Part="1" 
AR Path="/5E8C77AE/5F496AFF/5FC352BE" Ref="D?"  Part="1" 
AR Path="/5E8C7194/5ECCEB56/5FC352BE" Ref="D74"  Part="1" 
F 0 "D74" H 12543 7495 50  0000 C CNN
F 1 "LALT" H 12543 7586 50  0000 C CNN
F 2 "LED_SMD:LED_1206_3216Metric_ReverseMount_Hole1.8x2.4mm" H 12550 7750 50  0001 C CNN
F 3 "~" H 12550 7750 50  0001 C CNN
	1    12550 7750
	-1   0    0    1   
$EndComp
Wire Wire Line
	12200 7750 12400 7750
Wire Wire Line
	12700 7750 12850 7750
Wire Wire Line
	11900 7750 11750 7750
Wire Wire Line
	11750 7750 11750 7400
Wire Wire Line
	12850 7750 12850 8100
Wire Wire Line
	12850 8100 11350 8100
Connection ~ 9850 8100
Connection ~ 11350 8100
Wire Wire Line
	11350 8100 9850 8100
Wire Wire Line
	11750 7400 10250 7400
Connection ~ 10250 7400
Wire Wire Line
	10250 7400 8750 7400
Wire Wire Line
	7250 2400 4000 2400
Connection ~ 7250 2400
Connection ~ 4000 2400
Wire Wire Line
	8350 3100 3900 3100
Connection ~ 8350 3100
Connection ~ 3900 3100
Wire Wire Line
	3900 3100 3900 4100
Wire Wire Line
	7250 3400 4000 3400
Connection ~ 7250 3400
Connection ~ 4000 3400
Wire Wire Line
	4000 3400 4000 4400
Wire Wire Line
	8350 4100 3900 4100
Connection ~ 8350 4100
Connection ~ 3900 4100
Wire Wire Line
	3900 4100 3900 5100
Wire Wire Line
	8750 4400 4000 4400
Connection ~ 8750 4400
Connection ~ 4000 4400
Wire Wire Line
	4000 4400 4000 5400
Wire Wire Line
	9850 5100 3900 5100
Connection ~ 9850 5100
Connection ~ 3900 5100
Wire Wire Line
	3900 5100 3900 6100
Wire Wire Line
	8750 5400 4000 5400
Connection ~ 8750 5400
Connection ~ 4000 5400
Wire Wire Line
	4000 5400 4000 6400
Wire Wire Line
	9850 6100 3900 6100
Connection ~ 9850 6100
Connection ~ 3900 6100
Wire Wire Line
	3900 6100 3900 7100
Wire Wire Line
	8750 6400 4000 6400
Connection ~ 8750 6400
Connection ~ 4000 6400
Wire Wire Line
	4000 6400 4000 7400
Connection ~ 3900 7100
Wire Wire Line
	8750 7400 4000 7400
Connection ~ 8750 7400
Wire Wire Line
	3900 7100 3900 8100
Wire Wire Line
	3900 8100 9850 8100
Wire Wire Line
	3900 7100 9850 7100
$EndSCHEMATC
